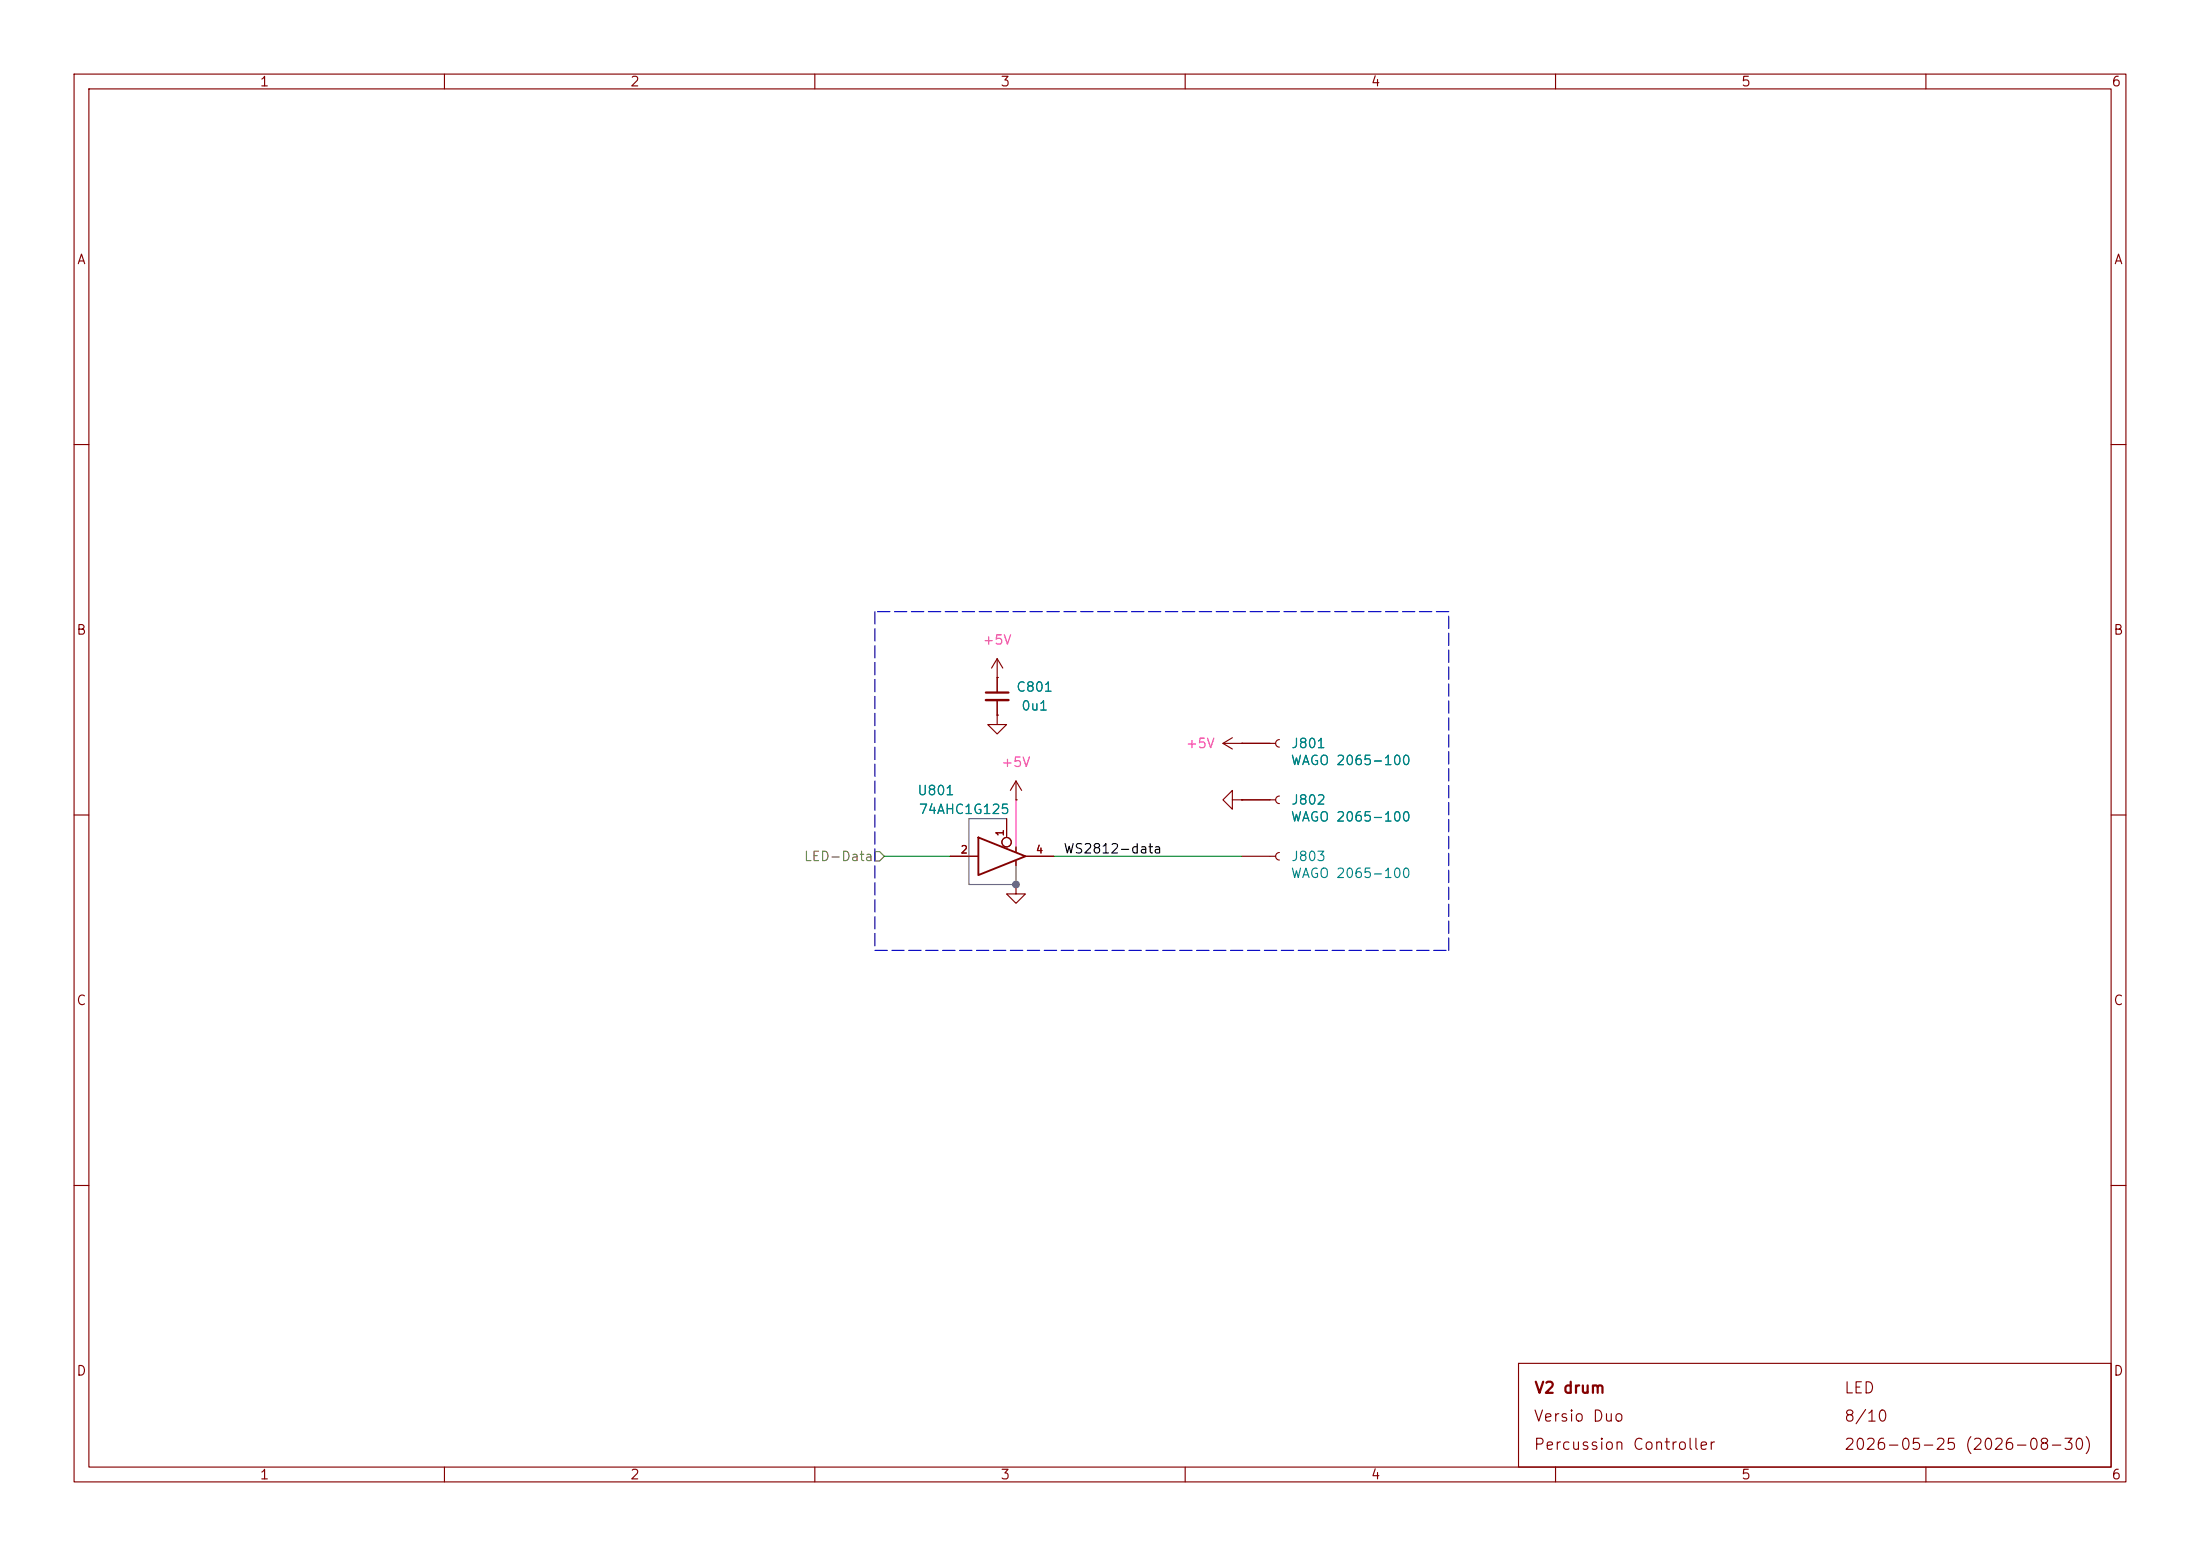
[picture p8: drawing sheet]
(kicad_sch
 (version 20260306)
 (generator "eeschema")
 (generator_version "10.0")
 (paper "A4")
 (title_block
  (title "V2 drum")
  (date "2026-08-30")
  (rev "2026-05-25")
  (company "Versio Duo")
  (comment 1 "Percussion Controller"))
 (lib_symbols
  (symbol "V2_74xGxx:74AHC1G125"
   (pin_names
    (offset 1.016)) (exclude_from_sim no) (in_bom yes) (on_board yes)
   (in_pos_files yes)
   (duplicate_pin_numbers_are_jumpers no)
   (property "Reference" "U" (at -8.89 -3.81 0) (show_name no) (do_not_autoplace no) (effects (font (size 1.27 1.27))))
   (property "Value" "74AHC1G125" (at -3.81 -6.35 0) (show_name no) (do_not_autoplace no) (effects (font (size 1.27 1.27))))
   (property "Footprint" "V2_Package_TO_SOT_SMD:SOT-23-5" (at 0 -17.78 0) (show_name no) (do_not_autoplace no) (hide yes) (effects (font (size 1.27 1.27))))
   (property "Datasheet" "http://www.ti.com/lit/sg/scyt129e/scyt129e.pdf" (at 0 -20.32 0) (show_name no) (do_not_autoplace no) (hide yes) (effects (font (size 1.27 1.27))))
   (property "Description" "Single Buffer Gate Tri-State, Low-Voltage CMOS" (at 0 -15.24 0) (show_name no) (do_not_autoplace no) (hide yes) (effects (font (size 1.27 1.27))))
   (property "Mouser" "595-SN74AHC1G125DBVR" (at 0 -27.94 0) (show_name yes) (do_not_autoplace no) (hide yes) (effects (font (size 1.27 1.27))))
   (property "Product" "SN74AHC1G125DBVR" (at 0 -25.4 0) (show_name yes) (do_not_autoplace no) (hide yes) (effects (font (size 1.27 1.27))))
   (property "Manufacturer" "Texas Instruments" (at 0 -22.86 0) (show_name yes) (do_not_autoplace no) (hide yes) (effects (font (size 1.27 1.27))))
   (property "Id" "74xGxx:${SYMBOL_NAME}" (at 0 -12.7 0) (show_name yes) (do_not_autoplace no) (hide yes) (effects (font (size 1.27 1.27))))
   (property "Rating" "8mA" (at 0 -30.48 0) (show_name yes) (do_not_autoplace no) (hide yes) (effects (font (size 1.27 1.27))))
   (symbol "74AHC1G125_0_1"
    (polyline (pts (xy -3.81 2.54) (xy -3.81 -2.54) (xy 2.54 0) (xy -3.81 2.54)) (stroke (width 0.254) (type default)) (fill (type none))))
   (symbol "74AHC1G125_1_1"
    (pin input inverted (at 0 5.08 270) (length 3.81) (name "" (effects (font (size 1.016 1.016)))) (number "1" (effects (font (size 1.016 1.016)))))
    (pin input line (at -7.62 0 0) (length 3.81) (name "" (effects (font (size 1.016 1.016)))) (number "2" (effects (font (size 1.016 1.016)))))
    (pin power_in line (at 1.27 -1.27 90) (length 0.635) (name "" (effects (font (size 0 0)))) (number "3" (effects (font (size 0 0)))))
    (pin tri_state line (at 6.35 0 180) (length 3.81) (name "" (effects (font (size 1.016 1.016)))) (number "4" (effects (font (size 1.016 1.016)))))
    (pin power_in line (at 1.27 1.27 270) (length 0.635) (name "" (effects (font (size 0 0)))) (number "5" (effects (font (size 0 0))))))
   (embedded_fonts no))
  (symbol "V2_Capacitor:1608_0u1"
   (pin_numbers (hide yes))
   (pin_names
    (offset 0.254) (hide yes)) (exclude_from_sim no) (in_bom yes) (on_board yes)
   (in_pos_files yes)
   (duplicate_pin_numbers_are_jumpers no)
   (property "Reference" "C" (at 2.54 1.27 0) (show_name no) (do_not_autoplace no) (effects (font (size 1.27 1.27)) (justify left)))
   (property "Value" "0u1" (at 2.54 -1.27 0) (show_name no) (do_not_autoplace no) (effects (font (size 1.27 1.27)) (justify left)))
   (property "Footprint" "V2_Capacitor_SMD:C_1608" (at 0 -17.78 0) (show_name no) (do_not_autoplace no) (hide yes) (effects (font (size 1.27 1.27))))
   (property "Datasheet" "" (at 0 0 0) (show_name no) (do_not_autoplace no) (hide yes) (effects (font (size 1.27 1.27))))
   (property "Description" "" (at 0 -13.462 0) (show_name no) (do_not_autoplace no) (hide yes) (effects (font (size 1.27 1.27))))
   (property "Mouser" "810-CGA3E2X7R1H104MA" (at 0 -20.32 0) (show_name yes) (do_not_autoplace no) (hide yes) (effects (font (size 1.27 1.27))))
   (property "Id" "Capacitor:${SYMBOL_NAME}" (at 0 -15.24 0) (show_name yes) (do_not_autoplace no) (hide yes) (effects (font (size 1.27 1.27))))
   (property "Manufacturer" "TDK" (at 0 -15.24 0) (show_name yes) (do_not_autoplace no) (hide yes) (effects (font (size 1.27 1.27))))
   (property "Product" "CGA3E2X7R1H104M080AA" (at 0 -17.78 0) (show_name yes) (do_not_autoplace no) (hide yes) (effects (font (size 1.27 1.27))))
   (property "Rating" "50V" (at 0 -22.86 0) (show_name yes) (do_not_autoplace no) (hide yes) (effects (font (size 1.27 1.27))))
   (symbol "1608_0u1_0_1"
    (polyline (pts (xy -1.524 0.508) (xy 1.524 0.508)) (stroke (width 0.3048) (type default)) (fill (type none)))
    (polyline (pts (xy -1.524 -0.508) (xy 1.524 -0.508)) (stroke (width 0.3302) (type default)) (fill (type none))))
   (symbol "1608_0u1_1_1"
    (pin passive line (at 0 2.54 270) (length 2.032) (name "" (effects (font (size 1.27 1.27)))) (number "1" (effects (font (size 1.27 1.27)))))
    (pin passive line (at 0 -2.54 90) (length 2.032) (name "" (effects (font (size 1.27 1.27)))) (number "2" (effects (font (size 1.27 1.27))))))
   (embedded_fonts no))
  (symbol "V2_Connector_WAGO:2065"
   (pin_numbers (hide yes))
   (pin_names
    (offset 1.016) (hide yes)) (exclude_from_sim no) (in_bom yes) (on_board yes)
   (in_pos_files yes)
   (duplicate_pin_numbers_are_jumpers no)
   (property "Reference" "J" (at 1.524 0 0) (show_name no) (do_not_autoplace no) (effects (font (size 1.27 1.27))))
   (property "Value" "WAGO 2065-100" (at 9.144 -2.54 0) (show_name no) (do_not_autoplace no) (effects (font (size 1.27 1.27))))
   (property "Footprint" "V2_Connector_WAGO:2065-100" (at 0 -10.16 0) (show_name no) (do_not_autoplace no) (hide yes) (effects (font (size 1.27 1.27))))
   (property "Datasheet" "" (at 0 -3.81 0) (show_name no) (do_not_autoplace no) (hide yes) (effects (font (size 1.27 1.27))))
   (property "Description" "" (at 0 0 0) (show_name no) (do_not_autoplace no) (hide yes) (effects (font (size 1.27 1.27))))
   (property "Manufacturer" "WAGO" (at 0 -12.7 0) (show_name yes) (do_not_autoplace no) (hide yes) (effects (font (size 1.27 1.27))))
   (property "Product" "2065-100/998-403" (at 0 -15.24 0) (show_name yes) (do_not_autoplace no) (hide yes) (effects (font (size 1.27 1.27))))
   (property "Id" "WAGO:${SYMBOL_NAME}" (at 0 -7.62 0) (show_name yes) (do_not_autoplace no) (hide yes) (effects (font (size 1.27 1.27))))
   (property "Rating" "9A" (at 0 -17.78 0) (show_name yes) (do_not_autoplace no) (hide yes) (effects (font (size 1.27 1.27))))
   (symbol "2065_1_1"
    (polyline (pts (xy -1.27 0) (xy -0.508 0)) (stroke (width 0.1524) (type default)) (fill (type none)))
    (arc (start 0 -0.508) (mid -0.5058 0) (end 0 0.508) (stroke (width 0.1524) (type default)) (fill (type none)))
    (pin passive line (at -5.08 0 0) (length 3.81) (name "" (effects (font (size 1.27 1.27)))) (number "1" (effects (font (size 1.27 1.27))))))
   (embedded_fonts no))
  (symbol "V2_power:+5V"
   (power global)
   (pin_numbers (hide yes))
   (pin_names
    (offset 0) (hide yes)) (exclude_from_sim no) (in_bom yes) (on_board yes)
   (in_pos_files yes)
   (duplicate_pin_numbers_are_jumpers no)
   (property "Reference" "#PWR" (at 0 -11.43 0) (show_name no) (do_not_autoplace no) (hide yes) (effects (font (size 1.27 1.27))))
   (property "Value" "+5V" (at 0 5.08 0) (show_name no) (do_not_autoplace no) (effects (font (size 1.27 1.27) (color 255 92 187 1))))
   (property "Footprint" "" (at 0 0 0) (show_name no) (do_not_autoplace no) (hide yes) (effects (font (size 1.27 1.27))))
   (property "Datasheet" "" (at 0 0 0) (show_name no) (do_not_autoplace no) (hide yes) (effects (font (size 1.27 1.27))))
   (property "Description" "" (at 0 -14.478 0) (show_name no) (do_not_autoplace no) (hide yes) (effects (font (size 1.27 1.27))))
   (symbol "+5V_0_1"
    (polyline (pts (xy -0.762 1.27) (xy 0 2.54)) (stroke (width 0) (type default)) (fill (type none)))
    (polyline (pts (xy 0 2.54) (xy 0.762 1.27)) (stroke (width 0) (type default)) (fill (type none)))
    (polyline (pts (xy 0 0) (xy 0 2.54)) (stroke (width 0) (type default)) (fill (type none))))
   (symbol "+5V_1_1"
    (pin power_in line (at 0 0 90) (length 0) (name "" (effects (font (size 1.27 1.27)))) (number "1" (effects (font (size 1.27 1.27))))))
   (embedded_fonts no))
  (symbol "V2_power:GND"
   (power global)
   (pin_numbers (hide yes))
   (pin_names
    (offset 0) (hide yes)) (exclude_from_sim no) (in_bom yes) (on_board yes)
   (in_pos_files yes)
   (duplicate_pin_numbers_are_jumpers no)
   (property "Reference" "#PWR" (at 0 -7.62 0) (show_name no) (do_not_autoplace no) (hide yes) (effects (font (size 1.27 1.27))))
   (property "Value" "GND" (at 0 -5.08 0) (show_name no) (do_not_autoplace no) (hide yes) (effects (font (size 1.27 1.27))))
   (property "Footprint" "" (at 0 0 0) (show_name no) (do_not_autoplace no) (hide yes) (effects (font (size 1.27 1.27))))
   (property "Datasheet" "" (at 0 0 0) (show_name no) (do_not_autoplace no) (hide yes) (effects (font (size 1.27 1.27))))
   (property "Description" "" (at 0 -12.7 0) (show_name no) (do_not_autoplace no) (hide yes) (effects (font (size 1.27 1.27))))
   (symbol "GND_0_1"
    (polyline (pts (xy 0 0) (xy 0 -1.27) (xy 1.27 -1.27) (xy 0 -2.54) (xy -1.27 -1.27) (xy 0 -1.27)) (stroke (width 0) (type default)) (fill (type none))))
   (symbol "GND_1_1"
    (pin power_in line (at 0 0 270) (length 0) (name "" (effects (font (size 1.27 1.27)))) (number "1" (effects (font (size 1.27 1.27))))))
   (embedded_fonts no)))
 (junction
  (at 137.16 119.38)
  (diameter 0)
  (color 0 0 0 0))
 (polyline
  (pts (xy 195.58 82.55) (xy 118.11 82.55))
  (stroke (width 0) (type dash)))
 (wire
  (pts (xy 119.38 115.57) (xy 128.27 115.57))
  (stroke (width 0) (type default)))
 (wire
  (pts (xy 137.16 107.95) (xy 137.16 114.3))
  (stroke (width 0) (type default)))
 (polyline
  (pts (xy 195.58 128.27) (xy 195.58 82.55))
  (stroke (width 0) (type dash)))
 (wire
  (pts (xy 130.81 110.49) (xy 130.81 119.38))
  (stroke (width 0) (type default)))
 (wire
  (pts (xy 142.24 115.57) (xy 167.64 115.57))
  (stroke (width 0) (type default)))
 (wire
  (pts (xy 130.81 119.38) (xy 137.16 119.38))
  (stroke (width 0) (type default)))
 (polyline
  (pts (xy 118.11 82.55) (xy 118.11 128.27))
  (stroke (width 0) (type dash)))
 (wire
  (pts (xy 137.16 116.84) (xy 137.16 119.38))
  (stroke (width 0) (type default)))
 (polyline
  (pts (xy 118.11 128.27) (xy 195.58 128.27))
  (stroke (width 0) (type dash)))
 (wire
  (pts (xy 135.89 110.49) (xy 130.81 110.49))
  (stroke (width 0) (type default)))
 (label "WS2812-data"
  (at 143.51 115.57 0)
  (effects (font (size 1.27 1.27)) (justify left bottom)))
 (hierarchical_label "LED-Data"
  (shape input)
  (at 119.38 115.57 180)
  (effects (font (size 1.27 1.27)) (justify right)))
 (symbol
  (lib_id "V2_power:GND")
  (at 167.64 107.95 270)
  (unit 1)
  (body_style 1)
  (exclude_from_sim no)
  (in_bom yes)
  (on_board yes)
  (in_pos_files yes)
  (dnp no)
  (property "Reference" "#PWR0806" (at 161.29 107.95 0) (hide yes) (show_name no) (do_not_autoplace no) (effects (font (size 1.27 1.27))))
  (property "Value" "GND" (at 161.29 107.95 90) (hide yes) (show_name no) (do_not_autoplace no) (effects (font (size 1.27 1.27))))
  (property "Footprint" "" (at 167.64 107.95 0) (hide yes) (show_name no) (do_not_autoplace no) (effects (font (size 1.27 1.27))))
  (property "Datasheet" "" (at 167.64 107.95 0) (hide yes) (show_name no) (do_not_autoplace no) (effects (font (size 1.27 1.27))))
  (property "Description" "" (at 167.64 107.95 0) (hide yes) (show_name no) (do_not_autoplace no) (effects (font (size 1.27 1.27))))
  (pin "1"))
 (symbol
  (lib_id "V2_Connector_WAGO:2065")
  (at 172.72 107.95 0)
  (unit 1)
  (body_style 1)
  (exclude_from_sim no)
  (in_bom yes)
  (on_board yes)
  (in_pos_files yes)
  (dnp no)
  (property "Reference" "J802" (at 179.07 107.95 0) (show_name no) (do_not_autoplace no) (effects (font (size 1.27 1.27)) (justify right)))
  (property "Value" "WAGO 2065-100" (at 182.372 110.236 0) (show_name no) (do_not_autoplace no) (effects (font (size 1.27 1.27))))
  (property "Footprint" "V2_Connector_WAGO:2065-100" (at 172.72 111.76 0) (hide yes) (show_name no) (do_not_autoplace no) (effects (font (size 1.27 1.27))))
  (property "Datasheet" "" (at 172.72 111.76 0) (hide yes) (show_name no) (do_not_autoplace no) (effects (font (size 1.27 1.27))))
  (property "Description" "" (at 172.72 107.95 0) (hide yes) (show_name no) (do_not_autoplace no) (effects (font (size 1.27 1.27))))
  (property "Manufacturer" "WAGO" (at 172.72 121.158 0) (hide yes) (show_name no) (do_not_autoplace no) (effects (font (size 1.27 1.27))))
  (property "Product" "2065-100/998-403" (at 172.72 124.46 0) (hide yes) (show_name no) (do_not_autoplace no) (effects (font (size 1.27 1.27))))
  (property "Id" "WAGO:${SYMBOL_NAME}" (at 172.72 115.57 0) (hide yes) (show_name no) (do_not_autoplace no) (effects (font (size 1.27 1.27))))
  (property "Rating" "9A" (at 172.72 125.73 0) (hide yes) (show_name no) (do_not_autoplace no) (effects (font (size 1.27 1.27))))
  (pin "1"))
 (symbol
  (lib_id "V2_power:+5V")
  (at 167.64 100.33 90)
  (unit 1)
  (body_style 1)
  (exclude_from_sim no)
  (in_bom yes)
  (on_board yes)
  (in_pos_files yes)
  (dnp no)
  (property "Reference" "#PWR0805" (at 171.45 100.33 0) (hide yes) (show_name no) (do_not_autoplace no) (effects (font (size 1.27 1.27))))
  (property "Value" "+5V" (at 162.052 100.33 90) (show_name no) (do_not_autoplace no) (effects (font (size 1.27 1.27) (color 255 92 187 1))))
  (property "Footprint" "" (at 167.64 100.33 0) (hide yes) (show_name no) (do_not_autoplace no) (effects (font (size 1.27 1.27))))
  (property "Datasheet" "" (at 167.64 100.33 0) (hide yes) (show_name no) (do_not_autoplace no) (effects (font (size 1.27 1.27))))
  (property "Description" "" (at 167.64 100.33 0) (hide yes) (show_name no) (do_not_autoplace no) (effects (font (size 1.27 1.27))))
  (pin "1"))
 (symbol
  (lib_id "V2_power:+5V")
  (at 134.62 91.44 0)
  (unit 1)
  (body_style 1)
  (exclude_from_sim no)
  (in_bom yes)
  (on_board yes)
  (in_pos_files yes)
  (dnp no)
  (property "Reference" "#PWR0801" (at 134.62 95.25 0) (hide yes) (show_name no) (do_not_autoplace no) (effects (font (size 1.27 1.27))))
  (property "Value" "+5V" (at 134.62 86.36 0) (show_name no) (do_not_autoplace no) (effects (font (size 1.27 1.27) (color 255 92 187 1))))
  (property "Footprint" "" (at 134.62 91.44 0) (hide yes) (show_name no) (do_not_autoplace no) (effects (font (size 1.27 1.27))))
  (property "Datasheet" "" (at 134.62 91.44 0) (hide yes) (show_name no) (do_not_autoplace no) (effects (font (size 1.27 1.27))))
  (property "Description" "" (at 134.62 91.44 0) (hide yes) (show_name no) (do_not_autoplace no) (effects (font (size 1.27 1.27))))
  (pin "1"))
 (symbol
  (lib_id "V2_Connector_WAGO:2065")
  (at 172.72 100.33 0)
  (unit 1)
  (body_style 1)
  (exclude_from_sim no)
  (in_bom yes)
  (on_board yes)
  (in_pos_files yes)
  (dnp no)
  (property "Reference" "J801" (at 179.07 100.33 0) (show_name no) (do_not_autoplace no) (effects (font (size 1.27 1.27)) (justify right)))
  (property "Value" "WAGO 2065-100" (at 182.372 102.616 0) (show_name no) (do_not_autoplace no) (effects (font (size 1.27 1.27))))
  (property "Footprint" "V2_Connector_WAGO:2065-100" (at 172.72 104.14 0) (hide yes) (show_name no) (do_not_autoplace no) (effects (font (size 1.27 1.27))))
  (property "Datasheet" "" (at 172.72 104.14 0) (hide yes) (show_name no) (do_not_autoplace no) (effects (font (size 1.27 1.27))))
  (property "Description" "" (at 172.72 100.33 0) (hide yes) (show_name no) (do_not_autoplace no) (effects (font (size 1.27 1.27))))
  (property "Manufacturer" "WAGO" (at 172.72 113.538 0) (hide yes) (show_name no) (do_not_autoplace no) (effects (font (size 1.27 1.27))))
  (property "Product" "2065-100/998-403" (at 172.72 116.84 0) (hide yes) (show_name no) (do_not_autoplace no) (effects (font (size 1.27 1.27))))
  (property "Id" "WAGO:${SYMBOL_NAME}" (at 172.72 107.95 0) (hide yes) (show_name no) (do_not_autoplace no) (effects (font (size 1.27 1.27))))
  (property "Rating" "9A" (at 172.72 118.11 0) (hide yes) (show_name no) (do_not_autoplace no) (effects (font (size 1.27 1.27))))
  (pin "1"))
 (symbol
  (lib_id "V2_Capacitor:1608_0u1")
  (at 134.62 93.98 0)
  (unit 1)
  (body_style 1)
  (exclude_from_sim no)
  (in_bom yes)
  (on_board yes)
  (in_pos_files yes)
  (dnp no)
  (property "Reference" "C801" (at 142.24 92.71 0) (show_name no) (do_not_autoplace no) (effects (font (size 1.27 1.27)) (justify right)))
  (property "Value" "0u1" (at 139.7 95.25 0) (show_name no) (do_not_autoplace no) (effects (font (size 1.27 1.27))))
  (property "Footprint" "V2_Capacitor_SMD:C_1608" (at 134.62 110.998 0) (hide yes) (show_name no) (do_not_autoplace no) (effects (font (size 1.27 1.27))))
  (property "Datasheet" "" (at 134.62 93.98 0) (hide yes) (show_name no) (do_not_autoplace no) (effects (font (size 1.27 1.27))))
  (property "Description" "" (at 134.62 107.442 0) (hide yes) (show_name no) (do_not_autoplace no) (effects (font (size 1.27 1.27))))
  (property "Mouser" "810-CGA3E2X7R1H104MA" (at 134.62 111.252 0) (hide yes) (show_name no) (do_not_autoplace no) (effects (font (size 1.27 1.27))))
  (property "Manufacturer" "TDK" (at 134.62 109.22 0) (hide yes) (show_name no) (do_not_autoplace no) (effects (font (size 1.27 1.27))))
  (property "Product" "CGA3E2X7R1H104M080AA" (at 134.62 111.76 0) (hide yes) (show_name no) (do_not_autoplace no) (effects (font (size 1.27 1.27))))
  (property "Rating" "50V" (at 134.62 116.84 0) (hide yes) (show_name no) (do_not_autoplace no) (effects (font (size 1.27 1.27))))
  (property "Id" "Capacitor:${SYMBOL_NAME}" (at 134.62 109.22 0) (hide yes) (show_name no) (do_not_autoplace no) (effects (font (size 1.27 1.27))))
  (pin "1")
  (pin "2"))
 (symbol
  (lib_id "V2_power:+5V")
  (at 137.16 107.95 0)
  (unit 1)
  (body_style 1)
  (exclude_from_sim no)
  (in_bom yes)
  (on_board yes)
  (in_pos_files yes)
  (dnp no)
  (property "Reference" "#PWR0803" (at 137.16 111.76 0) (hide yes) (show_name no) (do_not_autoplace no) (effects (font (size 1.27 1.27))))
  (property "Value" "+5V" (at 137.16 102.87 0) (show_name no) (do_not_autoplace no) (effects (font (size 1.27 1.27) (color 255 92 187 1))))
  (property "Footprint" "" (at 137.16 107.95 0) (hide yes) (show_name no) (do_not_autoplace no) (effects (font (size 1.27 1.27))))
  (property "Datasheet" "" (at 137.16 107.95 0) (hide yes) (show_name no) (do_not_autoplace no) (effects (font (size 1.27 1.27))))
  (property "Description" "" (at 137.16 107.95 0) (hide yes) (show_name no) (do_not_autoplace no) (effects (font (size 1.27 1.27))))
  (pin "1"))
 (symbol
  (lib_id "V2_power:GND")
  (at 137.16 119.38 0)
  (unit 1)
  (body_style 1)
  (exclude_from_sim no)
  (in_bom yes)
  (on_board yes)
  (in_pos_files yes)
  (dnp no)
  (property "Reference" "#PWR0804" (at 137.16 125.73 0) (hide yes) (show_name no) (do_not_autoplace no) (effects (font (size 1.27 1.27))))
  (property "Value" "GND" (at 137.16 124.46 0) (hide yes) (show_name no) (do_not_autoplace no) (effects (font (size 1.27 1.27))))
  (property "Footprint" "" (at 137.16 119.38 0) (hide yes) (show_name no) (do_not_autoplace no) (effects (font (size 1.27 1.27))))
  (property "Datasheet" "" (at 137.16 119.38 0) (hide yes) (show_name no) (do_not_autoplace no) (effects (font (size 1.27 1.27))))
  (property "Description" "" (at 137.16 119.38 0) (hide yes) (show_name no) (do_not_autoplace no) (effects (font (size 1.27 1.27))))
  (pin "1"))
 (symbol
  (lib_id "V2_Connector_WAGO:2065")
  (at 172.72 115.57 0)
  (unit 1)
  (body_style 1)
  (exclude_from_sim no)
  (in_bom yes)
  (on_board yes)
  (in_pos_files yes)
  (dnp no)
  (property "Reference" "J803" (at 179.0701 115.57 0) (show_name no) (do_not_autoplace no) (effects (font (size 1.27 1.27)) (justify right)))
  (property "Value" "WAGO 2065-100" (at 182.372 117.856 0) (show_name no) (do_not_autoplace no) (effects (font (size 1.27 1.27))))
  (property "Footprint" "V2_Connector_WAGO:2065-100" (at 172.72 119.38 0) (hide yes) (show_name no) (do_not_autoplace no) (effects (font (size 1.27 1.27))))
  (property "Datasheet" "" (at 172.72 119.38 0) (hide yes) (show_name no) (do_not_autoplace no) (effects (font (size 1.27 1.27))))
  (property "Description" "" (at 172.72 115.57 0) (hide yes) (show_name no) (do_not_autoplace no) (effects (font (size 1.27 1.27))))
  (property "Manufacturer" "WAGO" (at 172.72 128.778 0) (hide yes) (show_name no) (do_not_autoplace no) (effects (font (size 1.27 1.27))))
  (property "Product" "2065-100/998-403" (at 172.72 132.08 0) (hide yes) (show_name no) (do_not_autoplace no) (effects (font (size 1.27 1.27))))
  (property "Id" "WAGO:${SYMBOL_NAME}" (at 172.72 123.19 0) (hide yes) (show_name no) (do_not_autoplace no) (effects (font (size 1.27 1.27))))
  (property "Rating" "9A" (at 172.72 133.35 0) (hide yes) (show_name no) (do_not_autoplace no) (effects (font (size 1.27 1.27))))
  (pin "1"))
 (symbol
  (lib_id "V2_power:GND")
  (at 134.62 96.52 0)
  (unit 1)
  (body_style 1)
  (exclude_from_sim no)
  (in_bom yes)
  (on_board yes)
  (in_pos_files yes)
  (dnp no)
  (property "Reference" "#PWR0802" (at 134.62 102.87 0) (hide yes) (show_name no) (do_not_autoplace no) (effects (font (size 1.27 1.27))))
  (property "Value" "GND" (at 134.62 101.6 0) (hide yes) (show_name no) (do_not_autoplace no) (effects (font (size 1.27 1.27))))
  (property "Footprint" "" (at 134.62 96.52 0) (hide yes) (show_name no) (do_not_autoplace no) (effects (font (size 1.27 1.27))))
  (property "Datasheet" "" (at 134.62 96.52 0) (hide yes) (show_name no) (do_not_autoplace no) (effects (font (size 1.27 1.27))))
  (property "Description" "" (at 134.62 96.52 0) (hide yes) (show_name no) (do_not_autoplace no) (effects (font (size 1.27 1.27))))
  (pin "1"))
 (symbol
  (lib_id "V2_74xGxx:74AHC1G125")
  (at 135.89 115.57 0)
  (unit 1)
  (body_style 1)
  (exclude_from_sim no)
  (in_bom yes)
  (on_board yes)
  (in_pos_files yes)
  (dnp no)
  (property "Reference" "U801" (at 126.365 106.68 0) (show_name no) (do_not_autoplace no) (effects (font (size 1.27 1.27))))
  (property "Value" "74AHC1G125" (at 130.175 109.22 0) (show_name no) (do_not_autoplace no) (effects (font (size 1.27 1.27))))
  (property "Footprint" "V2_Package_TO_SOT_SMD:SOT-23-5" (at 135.89 115.57 0) (hide yes) (show_name no) (do_not_autoplace no) (effects (font (size 1.27 1.27))))
  (property "Datasheet" "http://www.ti.com/lit/sg/scyt129e/scyt129e.pdf" (at 137.16 128.27 0) (hide yes) (show_name no) (do_not_autoplace no) (effects (font (size 1.27 1.27))))
  (property "Description" "Single Buffer Gate Tri-State, Low-Voltage CMOS" (at 135.89 115.57 0) (hide yes) (show_name no) (do_not_autoplace no) (effects (font (size 1.27 1.27))))
  (property "Mouser" "595-SN74AHC1G125DBVR" (at 135.89 142.24 0) (hide yes) (show_name no) (do_not_autoplace no) (effects (font (size 1.27 1.27))))
  (property "Product" "SN74AHC1G125DBVR" (at 135.89 140.97 0) (hide yes) (show_name no) (do_not_autoplace no) (effects (font (size 1.27 1.27))))
  (property "Manufacturer" "Texas Instruments" (at 135.89 138.43 0) (hide yes) (show_name no) (do_not_autoplace no) (effects (font (size 1.27 1.27))))
  (property "Id" "74xGxx:${SYMBOL_NAME}" (at 135.89 128.27 0) (hide yes) (show_name no) (do_not_autoplace no) (effects (font (size 1.27 1.27))))
  (property "Rating" "8mA" (at 135.89 146.05 0) (hide yes) (show_name no) (do_not_autoplace no) (effects (font (size 1.27 1.27))))
  (pin "1")
  (pin "2")
  (pin "3")
  (pin "4")
  (pin "5")))
